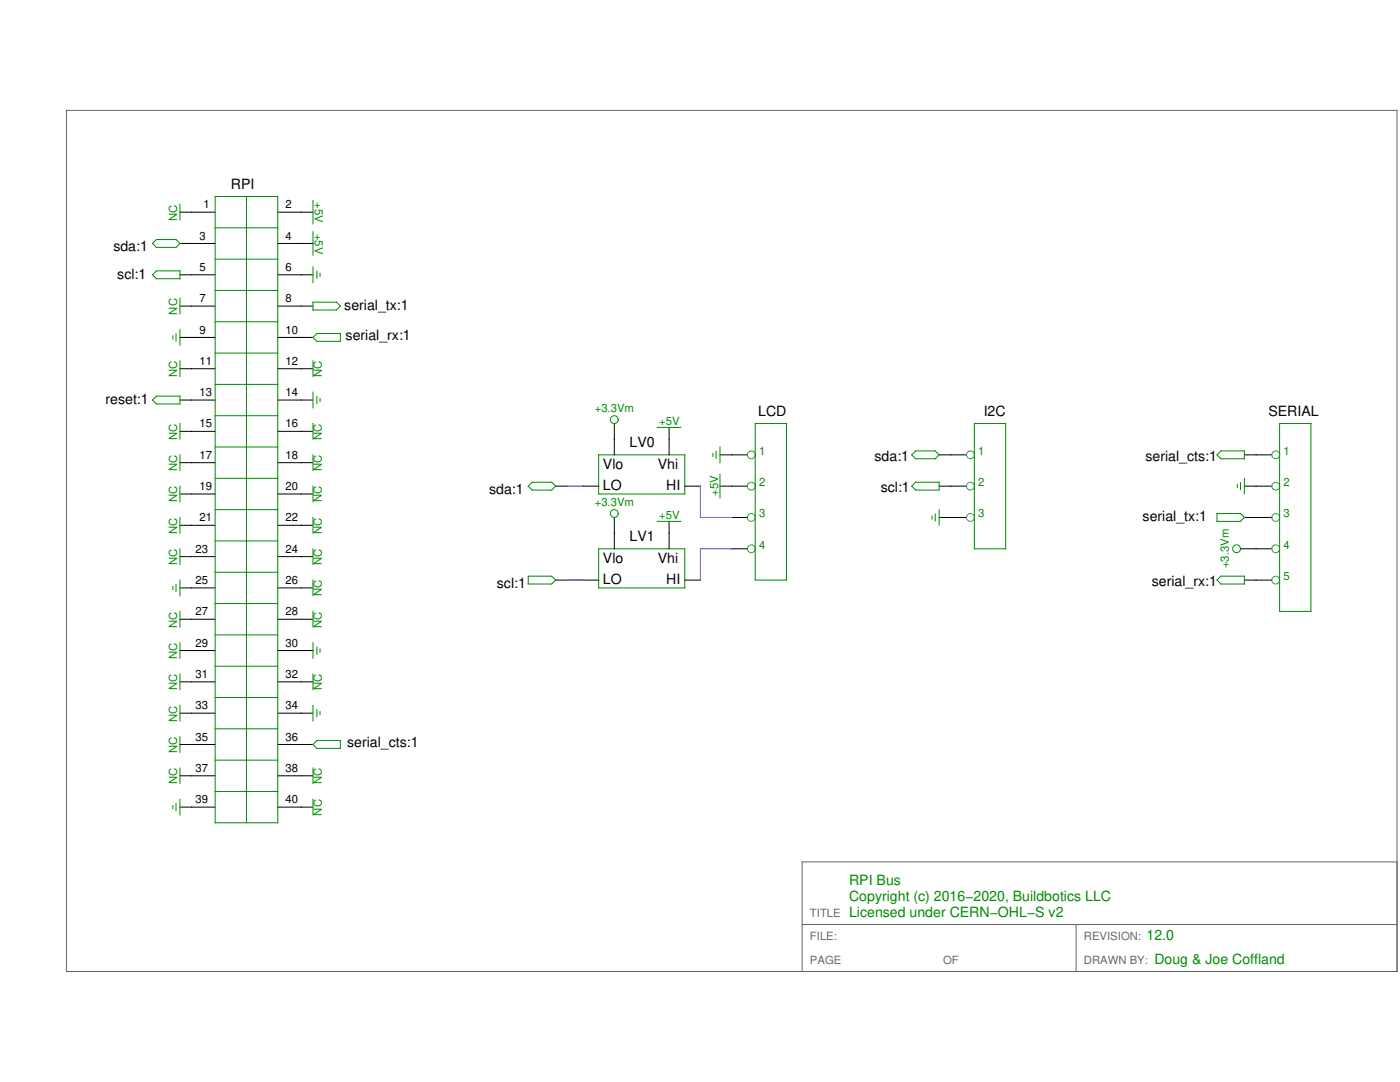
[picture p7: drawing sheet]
<svg xmlns="http://www.w3.org/2000/svg" width="279mm" height="216mm" viewBox="0 0 279 216" stroke-linecap="round" stroke-linejoin="round" font-family="sans-serif">
<path d="M13.3 22h265.5v171.9h-265.5zM278.8 172h-118.7v21.9M160.1 184.5h118.7M214.8 184.5v9.4" fill="none" stroke="#666" stroke-width=".2"/>
<g fill="none" stroke="#000" stroke-width=".2">
<path d="M35.9 42.3h7M35.9 48.6h7M35.9 54.8h7M55.4 42.3h7.1M55.4 48.6h7.1M55.4 54.8h7.1M35.9 61.1h7M35.9 67.3h7M35.9 79.8h7M35.9 73.6h7M55.4 61.1h7.1M55.4 67.3h7.1"/>
<path d="M55.4 79.8h7.1M55.4 73.6h7.1M35.9 92.3h7M35.9 98.6h7M35.9 86.1h7M55.4 92.3h7.1M55.4 98.6h7.1M55.4 86.1h7.1M110.9 97h2.3M116.4 97h3.1M122.6 84.5v6.3M133.5 85.3v5.5"/>
<path d="M136.7 97h3.1M143.7 90.8h5.5M143.7 97h5.5M187.4 90.8h5.5M187.4 97h5.5M248.3 90.8h5.5M248.3 97h5.5M35.9 104.8h7M35.9 111.1h7M35.9 117.3h7M55.4 104.8h7.1M55.4 111.1h7.1"/>
<path d="M55.4 117.3h7.1M110.9 115.8h2.3M116.4 115.8h3.1M122.6 103.3v6.2M133.5 104v5.5M136.7 115.8h3.1M146 103.3h3.2M146 109.5h3.2M187.4 103.3h5.5M247.6 109.5h6.2M248.3 103.3h5.5M248.3 115.8h5.5"/>
<path d="M35.9 129.8h7M35.9 123.6h7M35.9 136.1h7M55.4 129.8h7.1M55.4 123.6h7.1M55.4 136.1h7.1M35.9 154.8h7M35.9 148.6h7M35.9 142.3h7M55.4 154.8h7.1M55.4 148.6h7.1M55.4 142.3h7.1"/>
<path d="M35.9 161.1h7M55.4 161.1h7.1"/>
</g>
<g fill="none" stroke="#008b00" stroke-width=".2">
<path d="M42.9 39.2h12.5v125h-12.5zM49.2 39.2v125M62.5 40v4.7M30.4 54.8l.8-.7h4.7v1.5h-4.7zM30.4 48.6l.8-.8h3.9l.8 .8-.8 .8h-3.9zM35.9 40.8v3.1M35.9 59.5v3.1M42.9 51.7h12.5M42.9 58h12.5M42.9 45.5h12.5M62.5 46.2v4.7M62.5 53.3v3.1"/>
<path d="M63.2 54.1v1.4M63.9 54.5v.6M30.4 79.8l.8-.8h4.7v1.6h-4.7zM34.5 67v.6M35.1 66.6v1.4M35.9 65.8v3.1M35.9 72v3.1M42.9 64.2h12.5M42.9 76.7h12.5M42.9 70.5h12.5M62.5 60.3h4.6l.8 .8-.8 .8h-4.6zM62.5 72v3.1"/>
<path d="M62.5 78.3v3.1M63.2 66.5h4.7v1.6h-4.7l-.7-.8zM63.2 79.1v1.4M63.9 79.5v.6M35.9 84.5v3.1M35.9 90.8v3.1M35.9 97v3.1M42.9 82.9h12.5M42.9 89.2h12.5M42.9 95.4h12.5M62.5 84.5v3.1M62.5 90.8v3.1"/>
<path d="M62.5 97v3.1M106.2 96.2h3.9l.8 .8-.8 .8h-3.9l-.8-.8zM119.5 90.8h17.2v7.8h-17.2zM131.2 85.3h4.7M142.3 90.4v.7M142.9 90.1v1.4M143.7 89.2v3.1M143.7 94.7v4.6M150.7 84.5h6.3v31.3h-6.3zM182.7 90h3.9l.8 .8-.8 .7h-3.9l-.7-.7zM182.7 96.2h4.7v1.6h-4.7l-.7-.8zM194.5 84.5h6.2v25h-6.2z"/>
<path d="M242.9 90.8l.8-.8h4.6v1.5h-4.6zM246.9 96.7v.6M247.6 96.3v1.4M248.3 95.4v3.2M255.4 84.5h6.2v37.5h-6.2zM34.5 117v.6M35.1 116.6v1.4M35.9 103.3v3.1M35.9 109.5v3.1M35.9 115.8v3.1M42.9 114.2h12.5M42.9 107.9h12.5"/>
<path d="M42.9 101.7h12.5M62.5 103.3v3.1M62.5 109.5v3.1M62.5 115.8v3.1M105.4 115h4.7l.8 .8-.8 .7h-4.7zM119.5 109.5h17.2v7.8h-17.2zM131.2 104h4.7M186 102.9v.7M186.6 102.6v1.4M187.4 101.7v3.1M242.9 102.5h4.7l.7 .8-.7 .7h-4.7zM242.9 115.8l.8-.8h4.6v1.5h-4.6z"/>
<path d="M35.9 122v3.1M35.9 128.2v3.2M35.9 134.5v3.1M42.9 120.4h12.5M42.9 126.7h12.5M42.9 139.2h12.5M42.9 132.9h12.5M62.5 122v3.1M62.5 128.2v3.2M62.5 134.5v3.1M63.2 129.1v1.4M63.9 129.5v.6"/>
<path d="M35.9 140.7v3.2M35.9 147v3.1M35.9 153.2v3.2M35.9 159.5v3.1M42.9 145.4h12.5M42.9 151.7h12.5M42.9 157.9h12.5M62.5 140.7v3.2M62.5 153.2v3.2M62.5 159.5v3.1M63.2 147.8h4.7v1.5h-4.7l-.7-.7zM63.2 141.6v1.4"/>
<path d="M63.9 142v.6M34.5 160.7v.7M35.1 160.3v1.5"/>
<circle cx="122.6" cy="83.7" r=".78"/>
<circle cx="122.6" cy="102.5" r=".78"/>
<circle cx="246.8" cy="109.5" r=".78"/>
</g>
<g fill="none" stroke="#008b8b" stroke-width=".2">
<circle cx="149.9" cy="97" r=".78"/>
<circle cx="149.9" cy="90.8" r=".78"/>
<circle cx="193.7" cy="97" r=".78"/>
<circle cx="193.7" cy="90.8" r=".78"/>
<circle cx="254.6" cy="97" r=".78"/>
<circle cx="254.6" cy="90.8" r=".78"/>
<circle cx="149.9" cy="103.3" r=".78"/>
<circle cx="149.9" cy="109.5" r=".78"/>
<circle cx="193.7" cy="103.3" r=".78"/>
<circle cx="254.6" cy="103.3" r=".78"/>
<circle cx="254.6" cy="115.8" r=".78"/>
<circle cx="254.6" cy="109.5" r=".78"/>
</g>
<path d="M113.2 97h3.2M139.8 97v6.3h6.2M113.2 115.8h3.2M146 109.5h-6.2v6.3" fill="none" stroke="#00f" stroke-width=".2"/>
<g font-size="2.8">
<text x="46.1" y="37.6">RPI</text>
<text x="22.6" y="50.1">sda:1</text>
<text x="23.4" y="55.6">scl:1</text>
<text x="68.7" y="61.9">serial_tx:1</text>
<text x="69" y="67.8">serial_rx:1</text>
<text x="21.1" y="80.6">reset:1</text>
<text x="151.3" y="82.9">LCD</text>
<text x="196.3" y="82.9">I2C</text>
<text x="253.2" y="82.9">SERIAL</text>
<text x="125.6" y="89.2">LV0</text>
<text x="120.3" y="93.6">Vlo</text>
<text x="131.3" y="93.6">Vhi</text>
<text x="174.5" y="91.9">sda:1</text>
<text x="228.6" y="91.9">serial_cts:1</text>
<text x="97.6" y="98.6">sda:1</text>
<text x="120.3" y="97.9">LO</text>
<text x="133" y="97.9">HI</text>
<text x="175.8" y="98.3">scl:1</text>
<text x="125.6" y="107.9">LV1</text>
<text x="228" y="104">serial_tx:1</text>
<text x="120.3" y="112.3">Vlo</text>
<text x="131.3" y="112.3">Vhi</text>
<text x="99.2" y="117.3">scl:1</text>
<text x="120.3" y="116.6">LO</text>
<text x="133" y="116.6">HI</text>
<text x="229.9" y="116.9">serial_rx:1</text>
<text x="69.3" y="149">serial_cts:1</text>
</g>
<g font-size="2.8" fill="#008b00">
<text x="169.5" y="176.6">RPI Bus</text>
<text x="169.5" y="179.8">Copyright (c) 2016−2020, Buildbotics LLC</text>
<text x="169.5" y="182.9">Licensed under CERN−OHL−S v2</text>
<text x="228.8" y="187.6">12.0</text>
<text x="230.4" y="192.3">Doug &amp; Joe Coffland</text>
</g>
<g font-size="2.3">
<text x="40.6" y="41.6">1</text>
<text x="57" y="41.6">2</text>
<text x="39.8" y="47.8">3</text>
<text x="57" y="47.8">4</text>
<text x="39.8" y="54.1">5</text>
<text x="57" y="54.1">6</text>
<text x="39.8" y="60.3">7</text>
<text x="57" y="60.3">8</text>
<text x="39.8" y="66.5">9</text>
<text x="57" y="66.5">10</text>
<text x="39.8" y="72.8">11</text>
<text x="57" y="72.8">12</text>
<text x="39.8" y="79">13</text>
<text x="57" y="79">14</text>
<text x="39.8" y="85.3">15</text>
<text x="57" y="85.3">16</text>
<text x="39.8" y="91.5">17</text>
<text x="57" y="91.5">18</text>
<text x="39.8" y="97.8">19</text>
<text x="57" y="97.8">20</text>
<text x="39.8" y="104">21</text>
<text x="57" y="104">22</text>
<text x="39" y="110.3">23</text>
<text x="57" y="110.3">24</text>
<text x="39" y="116.5">25</text>
<text x="57" y="116.5">26</text>
<text x="39" y="122.8">27</text>
<text x="57" y="122.8">28</text>
<text x="39" y="129">29</text>
<text x="57" y="129">30</text>
<text x="39" y="135.3">31</text>
<text x="57" y="135.3">32</text>
<text x="39" y="141.5">33</text>
<text x="57" y="141.5">34</text>
<text x="39" y="147.8">35</text>
<text x="57" y="147.8">36</text>
<text x="39" y="154">37</text>
<text x="57" y="154">38</text>
<text x="39" y="160.3">39</text>
<text x="57" y="160.3">40</text>
</g>
<g font-size="2.3" fill="#008b00">
<text x="62.9" y="40.4" transform="rotate(90 62.9 40.4)">+5V</text>
<text x="35.3" y="44" transform="rotate(-90 35.3 44)">NC</text>
<text x="62.9" y="46.6" transform="rotate(90 62.9 46.6)">+5V</text>
<text x="35.3" y="62.8" transform="rotate(-90 35.3 62.8)">NC</text>
<text x="35.3" y="75.3" transform="rotate(-90 35.3 75.3)">NC</text>
<text x="64.2" y="75.3" transform="rotate(-90 64.2 75.3)">NC</text>
<text x="118.7" y="82.2">+3.3Vm</text>
<text x="35.3" y="87.8" transform="rotate(-90 35.3 87.8)">NC</text>
<text x="64.2" y="87.8" transform="rotate(-90 64.2 87.8)">NC</text>
<text x="131.6" y="84.9">+5V</text>
<text x="35.3" y="94" transform="rotate(-90 35.3 94)">NC</text>
<text x="64.2" y="94" transform="rotate(-90 64.2 94)">NC</text>
<text x="151.5" y="90.8">1</text>
<text x="195.2" y="90.8">1</text>
<text x="256.2" y="90.8">1</text>
<text x="35.3" y="100.3" transform="rotate(-90 35.3 100.3)">NC</text>
<text x="64.2" y="100.3" transform="rotate(-90 64.2 100.3)">NC</text>
<text x="118.7" y="100.9">+3.3Vm</text>
<text x="143.3" y="99" transform="rotate(-90 143.3 99)">+5V</text>
<text x="151.5" y="97">2</text>
<text x="195.2" y="97">2</text>
<text x="256.2" y="97">2</text>
<text x="35.3" y="106.5" transform="rotate(-90 35.3 106.5)">NC</text>
<text x="64.2" y="106.5" transform="rotate(-90 64.2 106.5)">NC</text>
<text x="131.6" y="103.6">+5V</text>
<text x="151.5" y="103.3">3</text>
<text x="195.2" y="103.3">3</text>
<text x="256.2" y="103.3">3</text>
<text x="35.3" y="112.8" transform="rotate(-90 35.3 112.8)">NC</text>
<text x="64.2" y="112.8" transform="rotate(-90 64.2 112.8)">NC</text>
<text x="151.5" y="109.5">4</text>
<text x="245.2" y="113.4" transform="rotate(-90 245.2 113.4)">+3.3Vm</text>
<text x="256.2" y="109.5">4</text>
<text x="64.2" y="119" transform="rotate(-90 64.2 119)">NC</text>
<text x="256.2" y="115.8">5</text>
<text x="35.3" y="125.3" transform="rotate(-90 35.3 125.3)">NC</text>
<text x="64.2" y="125.3" transform="rotate(-90 64.2 125.3)">NC</text>
<text x="35.3" y="131.5" transform="rotate(-90 35.3 131.5)">NC</text>
<text x="35.3" y="137.8" transform="rotate(-90 35.3 137.8)">NC</text>
<text x="64.2" y="137.8" transform="rotate(-90 64.2 137.8)">NC</text>
<text x="35.3" y="144" transform="rotate(-90 35.3 144)">NC</text>
<text x="35.3" y="150.2" transform="rotate(-90 35.3 150.2)">NC</text>
<text x="35.3" y="156.5" transform="rotate(-90 35.3 156.5)">NC</text>
<text x="64.2" y="156.5" transform="rotate(-90 64.2 156.5)">NC</text>
<text x="64.2" y="162.7" transform="rotate(-90 64.2 162.7)">NC</text>
</g>
<g font-size="2.3" fill="#666">
<text x="161.7" y="182.9">TITLE</text>
<text x="161.7" y="187.6">FILE:</text>
<text x="216.3" y="187.6">REVISION:</text>
<text x="161.7" y="192.3">PAGE</text>
<text x="188.2" y="192.3">OF</text>
<text x="216.3" y="192.3">DRAWN BY:</text>
</g>
</svg>
